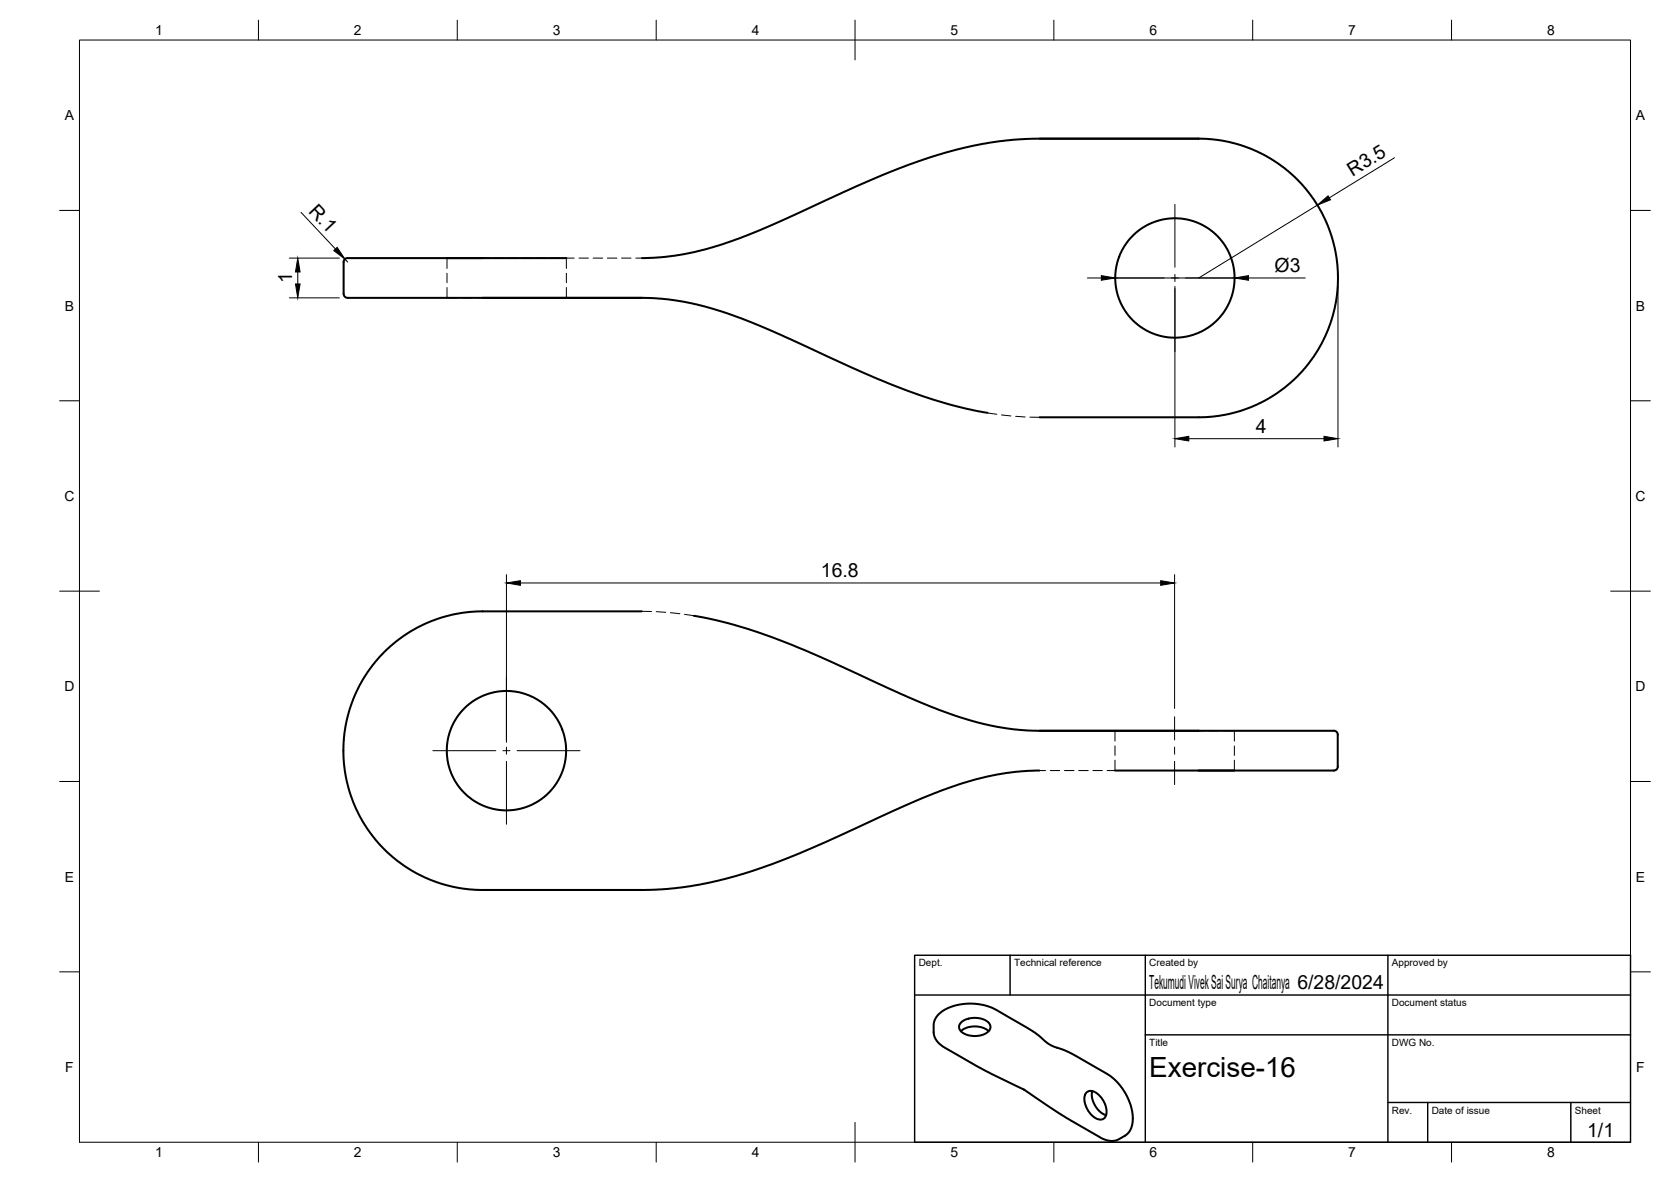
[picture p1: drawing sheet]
<svg xmlns="http://www.w3.org/2000/svg" width="420mm" height="297mm" viewBox="0 0 420 297" stroke-linecap="round" stroke-linejoin="round" font-family="sans-serif">
<!-- layer: Hidden -->
<g fill="none" stroke="#000" stroke-width=".25">
<path d="M112.4 72.2v2.7h2.7M112.4 64.9v2.6M112.4 68.7v2.3M116.3 74.9h2.4M119.9 74.9h1.5M121.4 64.9h1.6M124.1 64.9h2.4M127.7 64.9h2.4M131.3 64.9h2.4M134.9 64.9h2.3M138.4 64.9h2.4M142 64.9h2.4"/>
<path d="M142.4 64.9v2.6M142.4 68.7v2.3M142.4 72.2v2.7M145.6 64.9h2.4M149.1 64.9h2.4M152.7 64.9h2.4M156.3 64.9h2.4M159.9 64.9h1.5M248.3 103.7l2.3 .4M251.8 104.3l2.4 .2M255.4 104.6l2.3 .2M259 104.8l2.4 .1"/>
<path d="M161.4 153.6l2.4 .1M165 153.7l2.4 .2M168.6 154l2.3 .2M172.1 154.4l2.4 .4M261.3 193.6h1.6M264.1 193.6h2.4M267.7 193.6h2.3M271.2 193.6h2.4M274.8 193.6h2.4M278.4 193.6h2.4M280.4 183.6v2.7M280.4 187.5v2.3"/>
<path d="M280.4 191v2.6M281.9 193.6h2.4M285.5 193.6h2.4M289.1 193.6h2.4M292.7 193.6h2.3M296.2 193.6h2.4M299.8 193.6h1.5M301.3 183.6h1.5M304 183.6h2.4M307.6 183.6h2.8v2.7M310.4 187.5v2.3M310.4 191v2.6"/>
</g>
<!-- layer: Visible -->
<g fill="none" stroke="#000" stroke-width=".51">
<path d="M261.4 34.8h40M301.4 34.8l4.7 .4 4.6 .9 3.7 1.2 4.6 2.3 4 2.7 3.5 3.1 2.5 2.9 2.7 3.9 2.2 4.7 1.3 3.6 .9 4.6 .3 4.3-.2 4.7-1 5.1-1.3 3.7-2.2 4.6-1.9 2.9-2.4 3-2.2 2.1-2.6 2.2-3.2 2.2-3.4 1.8-4 1.5-2.9 .8-3.8 .7-3.4 .2h-40.5M301.4 34.8l-41.8 .1-8.3 .6-7.5 1.3-8.3 2.2-9.5 3.3-10.9 4.6-24 10.9-9.2 3.5-7.6 2.1a62.2 62.2 0 0 1-12.9 1.5M86.4 65.9v7.9a1.01 1.01 0 0 0 1 1.1M87.4 74.9h34M87.4 64.9h34M87.4 64.8a1.01 1.01 0 0 0-1 1M112.4 64.9h30M121.4 74.9h40M121.4 74.9h41.5l5.4 .4 6.9 1.2 6.4 1.8 7.5 2.8 7.2 3 21 9.7 11 4.4 10.2 3.4 4.6 1.1 5.2 1M161.4 153.6h-40.5l-3.4 .2-3.8 .7-2.9 .8-4 1.5-3.4 1.8-3.3 2.2-2.6 2.2-2.1 2.1-2.4 3-1.9 2.9-2.3 4.6-1.2 3.7-1 5.1-.3 3.8 .4 5.2 .9 4.6 1.2 3.6 2.3 4.7 2.6 3.9 2.6 2.9 3.5 3.1 3.9 2.7 4.7 2.3 3.6 1.2 4.6 .9 4.7 .4M174.5 154.8l5.2 1 4.6 1.1 10.2 3.4 11 4.4 21 9.7 7.2 3 7.5 2.8 6.4 1.8 6.8 1.2 5.5 .4h41.4"/>
<path d="M261.3 183.6h40M261.3 193.6a76.7 76.7 0 0 0-29.6 7.1l-24.1 10.9-10.9 4.6-9.9 3.4-8.9 2.3-8.2 1.3-6.5 .4-41.9 .1M280.4 193.6h30M301.3 183.6h34.1M335.4 183.6a1.01 1.01 0 0 1 1 1v8M336.4 192.6a1.14 1.14 0 0 1-1.2 1h-33.9M121.3 223.7h40.1M236.1 254.8l1.1-.9 1.3-.7 3.1-.8 2.8-.2 3.1 .4 2.9 1.2 7.5 4.2 2.5 1.6 1.9 1.6a14.8 14.8 0 0 0 5.7 2.9l10.4 5.8 1.7 1.3 1.3 1.3 1.7 2.4 1.3 3 .4 3-.3 2.5-.6 1.1-.6 .6-2.3 1.4-1.3 .2-1.5-.2-1.4-.6-7.6-4.3-6.5-4.2a49.2 49.2 0 0 0-9.8-5.8l-7.4-3.7-8.3-4.8-1.3-1.1-.7-.9-.3-.9-.1-2.7 .4-1.5zM241.6 257.1a5.5 5.5 0 0 1 7.2 .1 1.83 1.83 0 0 1-1.4 2.7l-2.2 .5a3.8 3.8 0 0 1-4-2.2v-.5zM241.6 259.2l.8-.6 1.2-.5 2.6-.1a4.2 4.2 0 0 1 2.4 1.2M273.2 274.6a2.29 2.29 0 0 1 3.2 .7l.2 .1a4.9 4.9 0 0 1 1.2 5.4 2.18 2.18 0 0 1-3.2-.5l-1.3-1.7a3.9 3.9 0 0 1-.1-4zM274.6 274.2v1.8l.9 2.1 1.2 1.4 1.4 .7"/>
<circle cx="295.4" cy="69.9" r="15"/>
<circle cx="127.3" cy="188.6" r="15"/>
</g>
<!-- layer: BORDER -->
<g fill="none" stroke="#000" stroke-width=".25">
<path d="M20 10.1h390v276.9h-390zM65 5.1v5M115 5.1v5M165 5.1v5M215 5.1v10M265 5.1v5M315 5.1v5M365 5.1v5M15 52.9h5M410 52.9h5M15 100.7h5M410 100.7h5"/>
<path d="M15 148.6h10M405 148.6h10M15 196.4h5M410 196.4h5M15 244.2h5M410 244.2h5M65 287v5M115 287v5M165 287v5M215 282.1v9.9M265 287v5M315 287v5"/>
<path d="M365 287v5"/>
</g>
<!-- layer: TITLEBLOCK -->
<path d="M230 240.1h180v46.9h-180zM230 250h180M254 240.1v9.9M288 240.1v46.9M349 240.1v46.9M288 260.1h122M349 277.1h61M359 277.1v9.9M395 277.1v9.9" fill="none" stroke="#000" stroke-width=".36"/>
<!-- layer: FD_Dimensions -->
<g fill="none" stroke="#000" stroke-width=".25">
<path d="M350.6 39.7l-16.4 10M75.7 53.4l8.6 9.2M331.2 51.5l-29.8 18.4M72.8 64.9h12.5M72.8 74.9h12.5M74.9 68.4v3M86.7 65.1l.7 .8M273.4 69.9h3.5M280.4 69.9h30M295.4 72v40.3M313.9 69.9h14.3M336.4 72v40.3"/>
<path d="M298.9 110.2h34M127.3 144.4v42.1M130.9 146.5h160.9M295.3 144.4v33.6"/>
</g>
<path d="M331.2 51.5l2.7-2.3 .6 1zM74.9 64.9l.6 3.5h-1.2zM74.3 71.4h1.2l-.6 3.5zM83.9 63l.9-.8 1.9 2.9zM276.9 69.3l3.5 .6-3.5 .5zM310.4 69.9l3.5-.6v1.1zM295.4 110.2l3.5-.5v1.1zM332.9 109.7l3.5 .5-3.5 .6zM127.3 146.5l3.6-.6v1.2zM291.8 145.9l3.5 .6-3.5 .6z" fill="#000" stroke="#000" stroke-width=".25"/>
<!-- layer: Smart Centers -->
<g fill="none" stroke="#000" stroke-width=".25">
<path d="M295.4 51.4v15.8M276.9 69.9h15.8M294.5 69.9h1.8M295.4 69v1.7M295.4 72.5v15.9M298.1 69.9h15.8M127.3 170.1v15.9M108.8 188.6h15.9M126.4 188.6h1.8M127.3 187.8v1.7M127.3 191.3v15.8M130 188.6h15.8"/>
<path d="M295.3 180.1v5.9M295.3 187.8v1.7M295.3 191.3v5.9"/>
</g>
<text font-size="7" x="289" y="270.6">Exercise-16</text>
<g font-size="4.9">
<text x="340" y="44.4" transform="rotate(-32 340 44.4)">R3.5</text>
<text x="77.4" y="53.2" transform="rotate(47 77.4 53.2)">R.1</text>
<text x="73.5" y="71" transform="rotate(-90 73.5 71)">1</text>
<text x="320.5" y="68.3">Ø3</text>
<text x="315.8" y="108.8">4</text>
<text x="206.4" y="145">16.8</text>
<text x="289" y="248.5">Tekumudi Vivek Sai Surya Chaitanya 6/28/2024</text>
<text x="399.1" y="285.7">1/1</text>
</g>
<g font-size="3.5">
<text x="39" y="8.8">1</text>
<text x="89" y="8.8">2</text>
<text x="139" y="8.8">3</text>
<text x="189" y="8.8">4</text>
<text x="239" y="8.8">5</text>
<text x="289" y="8.8">6</text>
<text x="339" y="8.8">7</text>
<text x="389" y="8.8">8</text>
<text x="16.3" y="30.2">A</text>
<text x="411.3" y="30.2">A</text>
<text x="16.3" y="78">B</text>
<text x="411.3" y="78">B</text>
<text x="16.2" y="125.9">C</text>
<text x="411.2" y="125.9">C</text>
<text x="16.2" y="173.7">D</text>
<text x="411.2" y="173.7">D</text>
<text x="16.3" y="221.6">E</text>
<text x="411.3" y="221.6">E</text>
<text x="16.4" y="269.4">F</text>
<text x="411.4" y="269.4">F</text>
<text x="39" y="290.8">1</text>
<text x="89" y="290.8">2</text>
<text x="139" y="290.8">3</text>
<text x="189" y="290.8">4</text>
<text x="239" y="290.8">5</text>
<text x="289" y="290.8">6</text>
<text x="339" y="290.8">7</text>
<text x="389" y="290.8">8</text>
</g>
<g font-size="2.5">
<text x="231" y="242.9">Dept.</text>
<text x="255" y="242.9">Technical reference</text>
<text x="289" y="242.9">Created by</text>
<text x="350" y="242.9">Approved by</text>
<text x="289" y="252.8">Document type</text>
<text x="350" y="252.8">Document status</text>
<text x="289" y="262.9">Title</text>
<text x="350" y="262.9">DWG No.</text>
<text x="350" y="279.9">Rev.</text>
<text x="360" y="279.9">Date of issue</text>
<text x="396" y="279.9">Sheet</text>
</g>
</svg>
